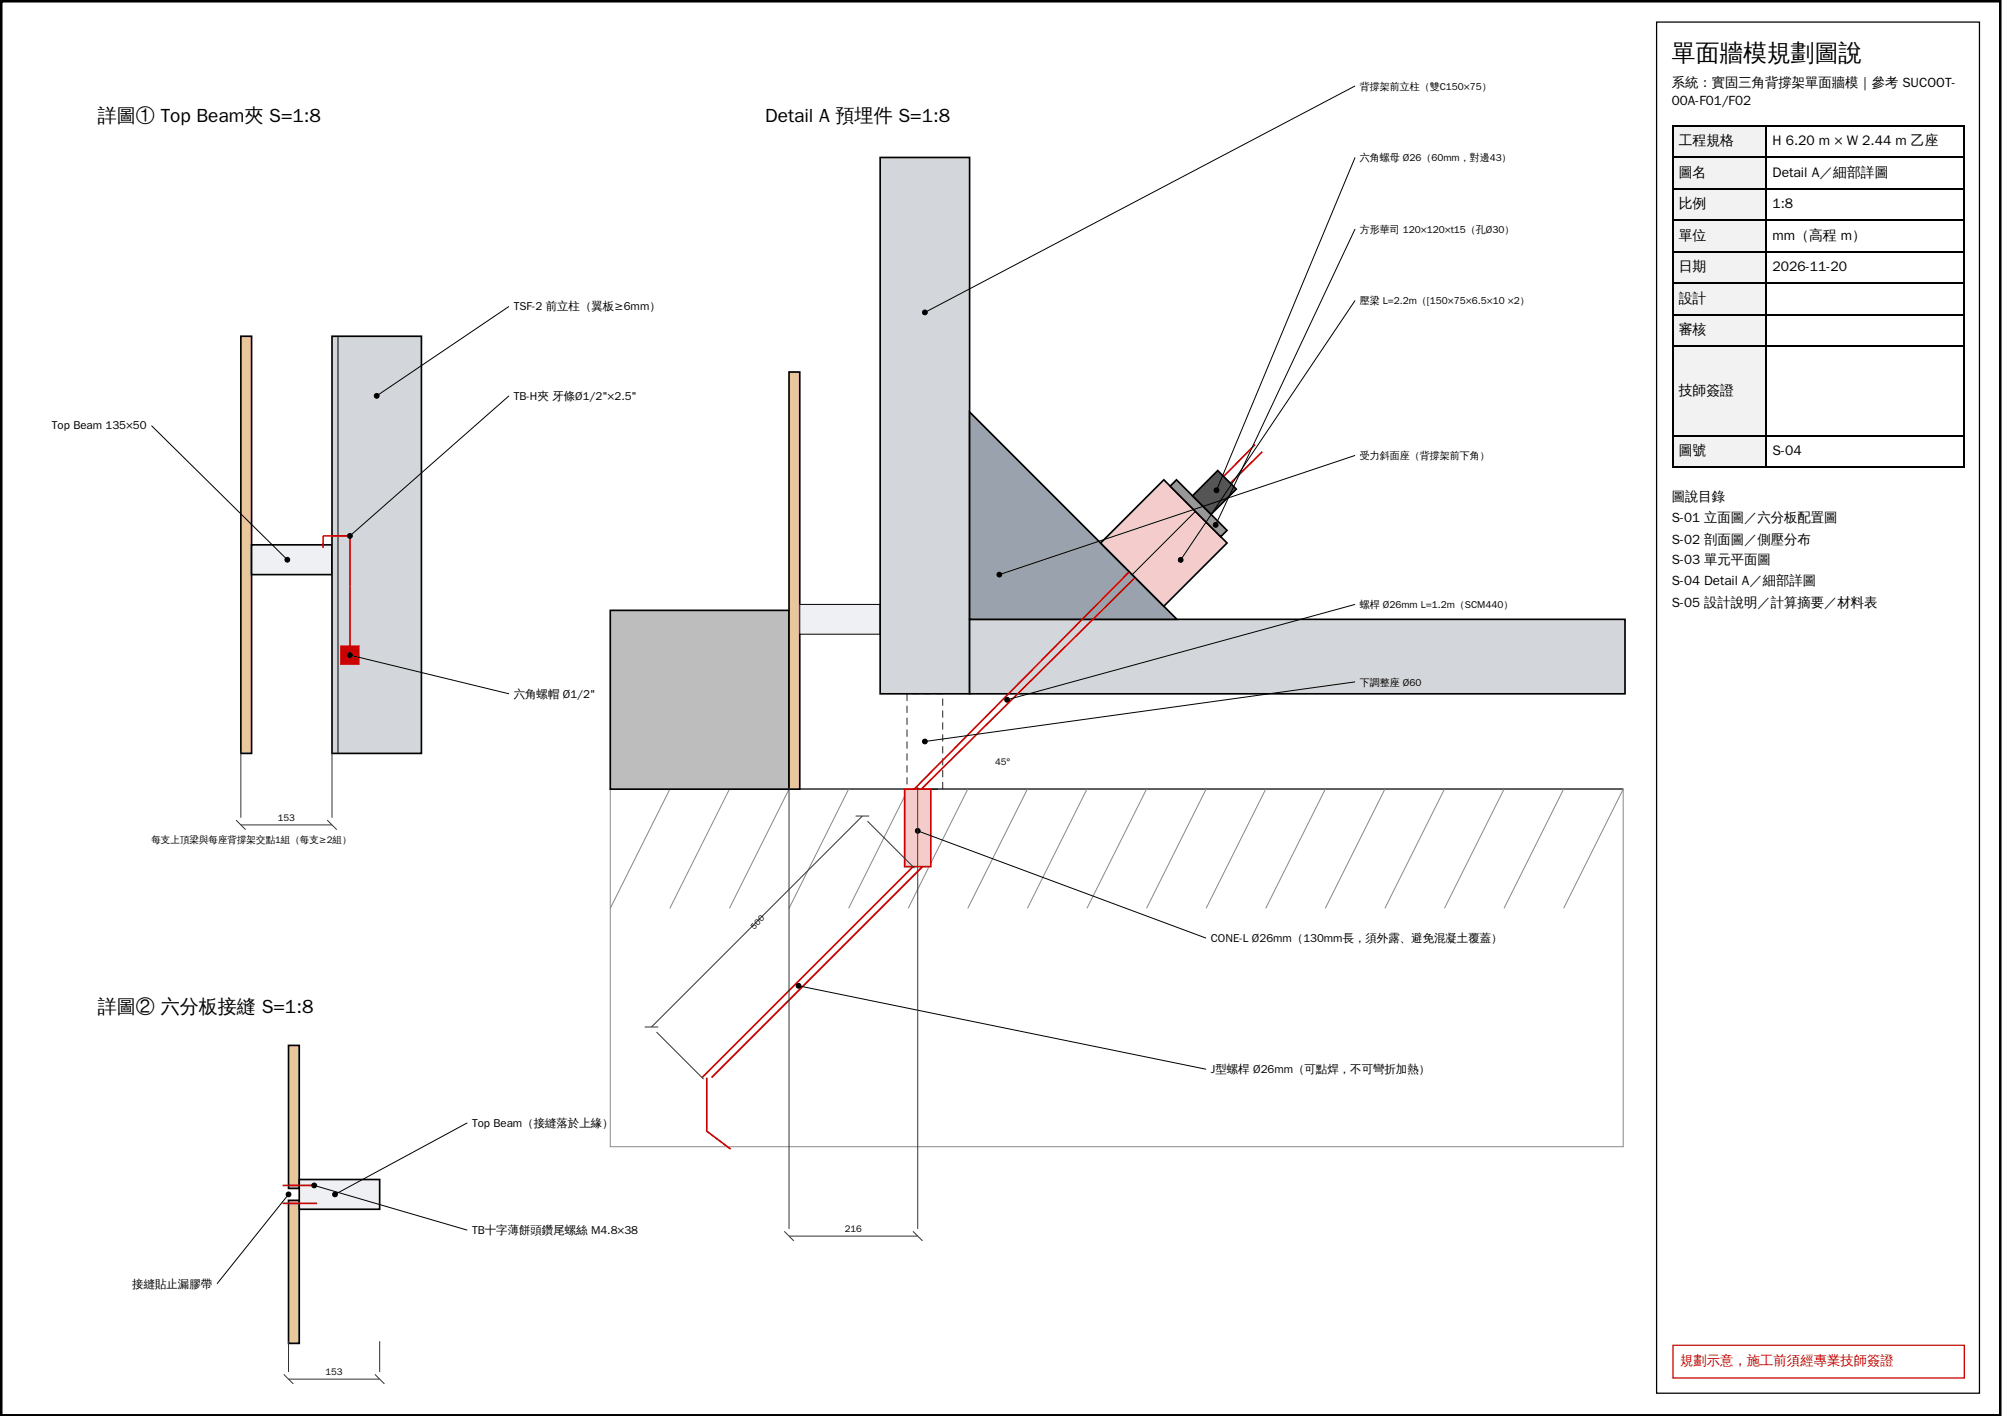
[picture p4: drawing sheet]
<svg xmlns="http://www.w3.org/2000/svg" width="420mm" height="297mm" viewBox="0 0 420 297" stroke-linecap="round" stroke-linejoin="round" font-family="sans-serif">
<path d="M.3 .3h419.3v296.6h-419.3z" fill="none" stroke="#000" stroke-width=".53"/>
<path d="M50.5 70.5h2.3v87.5h-2.3z" fill="#e8c79a"/>
<path d="M50.5 70.5h2.3v87.5h-2.3z" fill="none" stroke="#000" stroke-width=".35"/>
<path d="M52.8 114.3h16.8v6.2h-16.8z" fill="#eef0f3"/>
<path d="M52.8 114.3h16.8v6.2h-16.8z" fill="none" stroke="#000" stroke-width=".35"/>
<path d="M69.6 70.5h18.8v87.5h-18.8z" fill="#d3d7dc"/>
<path d="M69.6 70.5h18.8v87.5h-18.8z" fill="none" stroke="#000" stroke-width=".35"/>
<path d="M70.9 70.5v87.5" fill="none" stroke="#000" stroke-width=".21"/>
<path d="M67.8 114.9v-2.5h5.6v23.1" fill="none" stroke="#c00" stroke-width=".35"/>
<path d="M71.5 135.5h3.8v3.8h-3.8z" fill="#c00"/>
<path d="M71.5 135.5h3.8v3.8h-3.8z" fill="none" stroke="#c00" stroke-width=".35"/>
<g fill="none" stroke="#000" stroke-width=".21">
<path d="M106.8 64.3l-27.8 18.7M31.8 89.3l28.5 28.1M106.8 83l-33.4 29.4M73.4 137.4l33.4 8.1"/>
<circle cx="79" cy="83" r=".5"/>
<circle cx="60.3" cy="117.4" r=".5"/>
<circle cx="73.4" cy="112.4" r=".5"/>
<circle cx="73.4" cy="137.4" r=".5"/>
</g>
<g fill="#000">
<circle cx="79" cy="83" r=".5"/>
<circle cx="60.3" cy="117.4" r=".5"/>
<circle cx="73.4" cy="112.4" r=".5"/>
<circle cx="73.4" cy="137.4" r=".5"/>
</g>
<path d="M50.5 157.6v13.9M69.6 157.6v13.9M49.5 172l2 2M50.5 173h19.1M68.6 172l2 2" fill="none" stroke="#333" stroke-width=".21"/>
<path d="M128 165.5h212.5" fill="none" stroke="#000" stroke-width=".35"/>
<g fill="none" stroke="#888" stroke-width=".21">
<path d="M128 165.5h212.5v75h-212.5zM140.5 165.5l-12.5 25M153 165.5l-12.5 25M165.5 165.5l-12.5 25M178 165.5l-12.5 25M190.5 165.5l-12.5 25M203 165.5l-12.5 25M215.5 165.5l-12.5 25M228 165.5l-12.5 25M240.5 165.5l-12.5 25M253 165.5l-12.5 25M265.5 165.5l-12.5 25"/>
<path d="M278 165.5l-12.5 25M290.5 165.5l-12.5 25M303 165.5l-12.5 25M315.5 165.5l-12.5 25M328 165.5l-12.5 25M340.5 165.5l-12.5 25"/>
</g>
<path d="M128 128h37.5v37.5h-37.5z" fill="#bdbdbd"/>
<path d="M128 128h37.5v37.5h-37.5z" fill="none" stroke="#000" stroke-width=".35"/>
<path d="M165.5 78h2.3v87.5h-2.3z" fill="#e8c79a"/>
<path d="M165.5 78h2.3v87.5h-2.3z" fill="none" stroke="#000" stroke-width=".35"/>
<path d="M167.8 126.8h16.8v6.2h-16.8z" fill="#eef0f3"/>
<path d="M167.8 126.8h16.8v6.2h-16.8z" fill="none" stroke="#000" stroke-width=".21"/>
<path d="M184.6 33h18.8v112.5h-18.8z" fill="#d3d7dc"/>
<path d="M184.6 33h18.8v112.5h-18.8z" fill="none" stroke="#000" stroke-width=".35"/>
<path d="M203.4 129.9h137.5v15.6h-137.5z" fill="#d3d7dc"/>
<path d="M203.4 129.9h137.5v15.6h-137.5z" fill="none" stroke="#000" stroke-width=".35"/>
<path d="M192.8 165.4h1.5v.2h-1.5zM195.3 165.4h1.5v.2h-1.5zM197.7 164h.2v1.5h-.2zM197.7 161.5h.2v1.5h-.2zM197.7 159h.2v1.5h-.2zM197.7 156.5h.2v1.5h-.2zM197.7 154h.2v1.5h-.2zM197.7 151.5h.2v1.5h-.2zM197.7 149h.2v1.5h-.2zM197.7 146.5h.2v1.5h-.2zM196.3 145.4h1.5v.2h-1.5zM193.8 145.4h1.5v.2h-1.5zM191.3 145.4h1.5v.2h-1.5zM190.2 145.5h.2v1.5h-.2zM190.2 148h.2v1.5h-.2zM190.2 150.5h.2v1.5h-.2zM190.2 153h.2v1.5h-.2zM190.2 155.5h.2v1.5h-.2zM190.2 158h.2v1.5h-.2zM190.2 160.5h.2v1.5h-.2zM190.2 163h.2v1.5h-.2zM190.3 165.4h1.5v.2h-1.5z" fill="#000"/>
<path d="M203.4 86.4l43.5 43.5h-43.5z" fill="#9aa3ad"/>
<path d="M203.4 86.4l43.5 43.5h-43.5z" fill="none" stroke="#000" stroke-width=".35"/>
<path d="M263.3 93.3l-71.5 72.2M264.8 94.8l-71.5 70.7" fill="none" stroke="#c00" stroke-width=".35"/>
<path d="M230.9 113.9l13.3-13.3 13.2 13.3-13.2 13.3z" fill="#f4cccc"/>
<path d="M230.9 113.9l13.3-13.3 13.2 13.3-13.2 13.3z" fill="none" stroke="#000" stroke-width=".35"/>
<path d="M250.8 107.3l-13.3 13.2" fill="none" stroke="#000" stroke-width=".21"/>
<path d="M246.8 100.6l10.6 10.6-1.3 1.4-10.6-10.6z" fill="#999"/>
<path d="M246.8 100.6l10.6 10.6-1.3 1.4-10.6-10.6z" fill="none" stroke="#000" stroke-width=".35"/>
<path d="M250.2 104l5.3-5.3 3.9 3.9-5.3 5.3z" fill="#555"/>
<path d="M250.2 104l5.3-5.3 3.9 3.9-5.3 5.3z" fill="none" stroke="#000" stroke-width=".35"/>
<path d="M189.8 165.5h5.5v16.3h-5.5z" fill="#f4cccc"/>
<path d="M189.8 165.5h5.5v16.3h-5.5zM191.5 181.8l-44.2 44.2M193.5 181.8l-44.2 44.2M148.3 226v11.3l5 3.7" fill="none" stroke="#c00" stroke-width=".35"/>
<g fill="none" stroke="#000" stroke-width=".21">
<path d="M284.3 18l-90.3 47.5M284.3 33l-29.1 69.8M284.3 48l-29.3 62.1M284.3 63l-36.6 54.4M284.3 95.5l-74.7 25M284.3 126.8l-73 20M284.3 143l-90.3 12.5M192.5 174.3l60.5 22.5M167.5 206.8l85.5 17.5"/>
<circle cx="194" cy="65.5" r=".5"/>
<circle cx="247.7" cy="117.4" r=".5"/>
<circle cx="255" cy="110.1" r=".5"/>
<circle cx="255.2" cy="102.8" r=".5"/>
<circle cx="209.6" cy="120.5" r=".5"/>
<circle cx="194" cy="155.5" r=".5"/>
<circle cx="211.3" cy="146.8" r=".5"/>
<circle cx="192.5" cy="174.3" r=".5"/>
<circle cx="167.5" cy="206.8" r=".5"/>
</g>
<g fill="#000">
<circle cx="194" cy="65.5" r=".5"/>
<circle cx="247.7" cy="117.4" r=".5"/>
<circle cx="255" cy="110.1" r=".5"/>
<circle cx="255.2" cy="102.8" r=".5"/>
<circle cx="209.6" cy="120.5" r=".5"/>
<circle cx="194" cy="155.5" r=".5"/>
<circle cx="211.3" cy="146.8" r=".5"/>
<circle cx="192.5" cy="174.3" r=".5"/>
<circle cx="167.5" cy="206.8" r=".5"/>
</g>
<path d="M165.5 165.1v92.7M179.5 171.2h2.8M180.9 171.2l-44.2 44.2M182 172.2l9.8 9.9M192.5 165.1v92.7M135.3 215.4h2.8M137.7 216.5l9.9 9.8M164.5 258.3l2 2M165.5 259.3h27M191.5 258.3l2 2" fill="none" stroke="#333" stroke-width=".21"/>
<path d="M60.5 251.8h2.3v30h-2.3z" fill="#e8c79a"/>
<path d="M60.5 251.8h2.3v30h-2.3z" fill="none" stroke="#000" stroke-width=".35"/>
<path d="M60.5 219.3h2.3v30h-2.3z" fill="#e8c79a"/>
<path d="M60.5 219.3h2.3v30h-2.3z" fill="none" stroke="#000" stroke-width=".35"/>
<path d="M62.8 247.4h16.8v6.2h-16.8z" fill="#eef0f3"/>
<path d="M62.8 247.4h16.8v6.2h-16.8z" fill="none" stroke="#000" stroke-width=".35"/>
<path d="M59.3 252.4h7.2M59.3 248.6h7.2" fill="none" stroke="#c00" stroke-width=".35"/>
<g fill="none" stroke="#000" stroke-width=".21">
<path d="M98 235.5l-27.7 15M60.5 250.5l-15 18.8M65.9 248.6l32.1 9.4"/>
<circle cx="60.5" cy="250.5" r=".5"/>
<circle cx="65.9" cy="248.6" r=".5"/>
<circle cx="70.3" cy="250.5" r=".5"/>
</g>
<g fill="#000">
<circle cx="60.5" cy="250.5" r=".5"/>
<circle cx="65.9" cy="248.6" r=".5"/>
<circle cx="70.3" cy="250.5" r=".5"/>
</g>
<path d="M59.5 288.3l2 2M60.5 281.3v6.5M60.5 289.3h19.1M78.6 288.3l2 2M79.6 281.3v6.5" fill="none" stroke="#333" stroke-width=".21"/>
<path d="M347.5 4.6h67.8v287.6h-67.8z" fill="none" stroke="#000" stroke-width=".26"/>
<g fill="#f2f2f2">
<path d="M350.8 26.2h19.6v6.6h-19.6z"/>
<path d="M350.8 32.8h19.6v6.6h-19.6z"/>
<path d="M350.8 39.4h19.6v6.6h-19.6z"/>
<path d="M350.8 46h19.6v6.7h-19.6z"/>
<path d="M350.8 52.7h19.6v6.6h-19.6z"/>
<path d="M350.8 59.3h19.6v6.6h-19.6z"/>
<path d="M350.8 65.9h19.6v6.6h-19.6z"/>
<path d="M350.8 72.5h19.6v18.8h-19.6z"/>
<path d="M350.8 91.3h19.6v6.6h-19.6z"/>
</g>
<g fill="none" stroke="#000" stroke-width=".26">
<path d="M350.8 26.3h61.4M350.8 32.9h61.4M350.8 39.6h61.4M351 26.2v72M370.5 26.2v72M412.1 26.2v72M350.8 46.2h61.4M350.8 52.8h61.4M350.8 59.4h61.4M350.8 66h61.4M350.8 72.6h61.4M350.8 91.4h61.4"/>
<path d="M350.8 98h61.4"/>
</g>
<path d="M351 282.2h61.1v6.9h-61.1z" fill="none" stroke="#c00" stroke-width=".26"/>
<text font-size="5" x="350.7" y="12.7">單面牆模規劃圖說</text>
<g font-size="4">
<text x="20.5" y="25.5">詳圖① Top Beam夾 S=1:8</text>
<text x="160.5" y="25.5">Detail A 預埋件 S=1:8</text>
<text x="20.5" y="212.5">詳圖② 六分板接縫 S=1:8</text>
</g>
<g font-size="2.9">
<text x="352.2" y="30.4">工程規格</text>
<text x="371.9" y="30.4">H 6.20 m × W 2.44 m 乙座</text>
<text x="352.2" y="37">圖名</text>
<text x="371.9" y="37">Detail A／細部詳圖</text>
<text x="352.2" y="43.7">比例</text>
<text x="371.9" y="43.7">1:8</text>
<text x="352.2" y="50.3">單位</text>
<text x="371.9" y="50.3">mm（高程 m）</text>
<text x="352.2" y="56.9">日期</text>
<text x="371.9" y="56.9">2026-11-20</text>
<text x="352.2" y="63.5">設計</text>
<text x="352.2" y="70.1">審核</text>
<text x="352.2" y="82.8">技師簽證</text>
<text x="352.2" y="95.5">圖號</text>
<text x="371.9" y="95.5">S-04</text>
</g>
<g font-size="2.8">
<text x="350.7" y="18.3">系統：實固三角背撐架單面牆模｜參考 SUCOOT-</text>
<text x="350.7" y="22">00A-F01/F02</text>
<text x="350.7" y="105">圖說目錄</text>
<text x="350.7" y="109.5">S-01 立面圖／六分板配置圖</text>
<text x="350.7" y="114">S-02 剖面圖／側壓分布</text>
<text x="350.7" y="118.3">S-03 單元平面圖</text>
<text x="350.7" y="122.8">S-04 Detail A／細部詳圖</text>
<text x="350.7" y="127.3">S-05 設計說明／計算摘要／材料表</text>
</g>
<text font-size="2.8" fill="#c00" x="352.5" y="286.3">規劃示意，施工前須經專業技師簽證</text>
<g font-size="2.4">
<text x="107.8" y="65.1">TSF-2 前立柱（翼板≥6mm）</text>
<text x="107.8" y="83.8">TB-H夾 牙條Ø1/2&quot;×2.5&quot;</text>
<text x="10.9" y="90.1">Top Beam 135×50</text>
<text x="107.8" y="146.3">六角螺帽 Ø1/2&quot;</text>
<text x="254" y="197.6">CONE-L Ø26mm（130mm長，須外露、避免混凝土覆蓋）</text>
<text x="254" y="225.1">J型螺桿 Ø26mm（可點焊，不可彎折加熱）</text>
<text x="99" y="236.3">Top Beam（接縫落於上緣）</text>
<text x="99" y="258.8">TB十字薄餅頭鑽尾螺絲 M4.8×38</text>
<text x="27.7" y="270.1">接縫貼止漏膠帶</text>
</g>
<g font-size="2.1">
<text x="285.3" y="18.8">背撐架前立柱（雙C150×75）</text>
<text x="285.3" y="33.8">六角螺母 Ø26（60mm，對邊43）</text>
<text x="285.3" y="48.8">方形華司 120×120×t15（孔Ø30）</text>
<text x="285.3" y="63.8">壓梁 L=2.2m（[150×75×6.5×10 ×2）</text>
<text x="285.3" y="96.3">受力斜面座（背撐架前下角）</text>
<text x="285.3" y="127.6">螺桿 Ø26mm L=1.2m（SCM440）</text>
<text x="285.3" y="143.8">下調整座 Ø60</text>
</g>
<g font-size="2">
<text x="208.8" y="160.5">45°</text>
<text x="58.3" y="172.2">153</text>
<text x="31.8" y="176.8">每支上頂梁與每座背撐架交點1組（每支≥2組）</text>
<text x="177.2" y="258.5">216</text>
<text x="68.3" y="288.5">153</text>
</g>
<text font-size="1.8" x="158.2" y="195" transform="rotate(-45 158.2 195)">500</text>
</svg>
